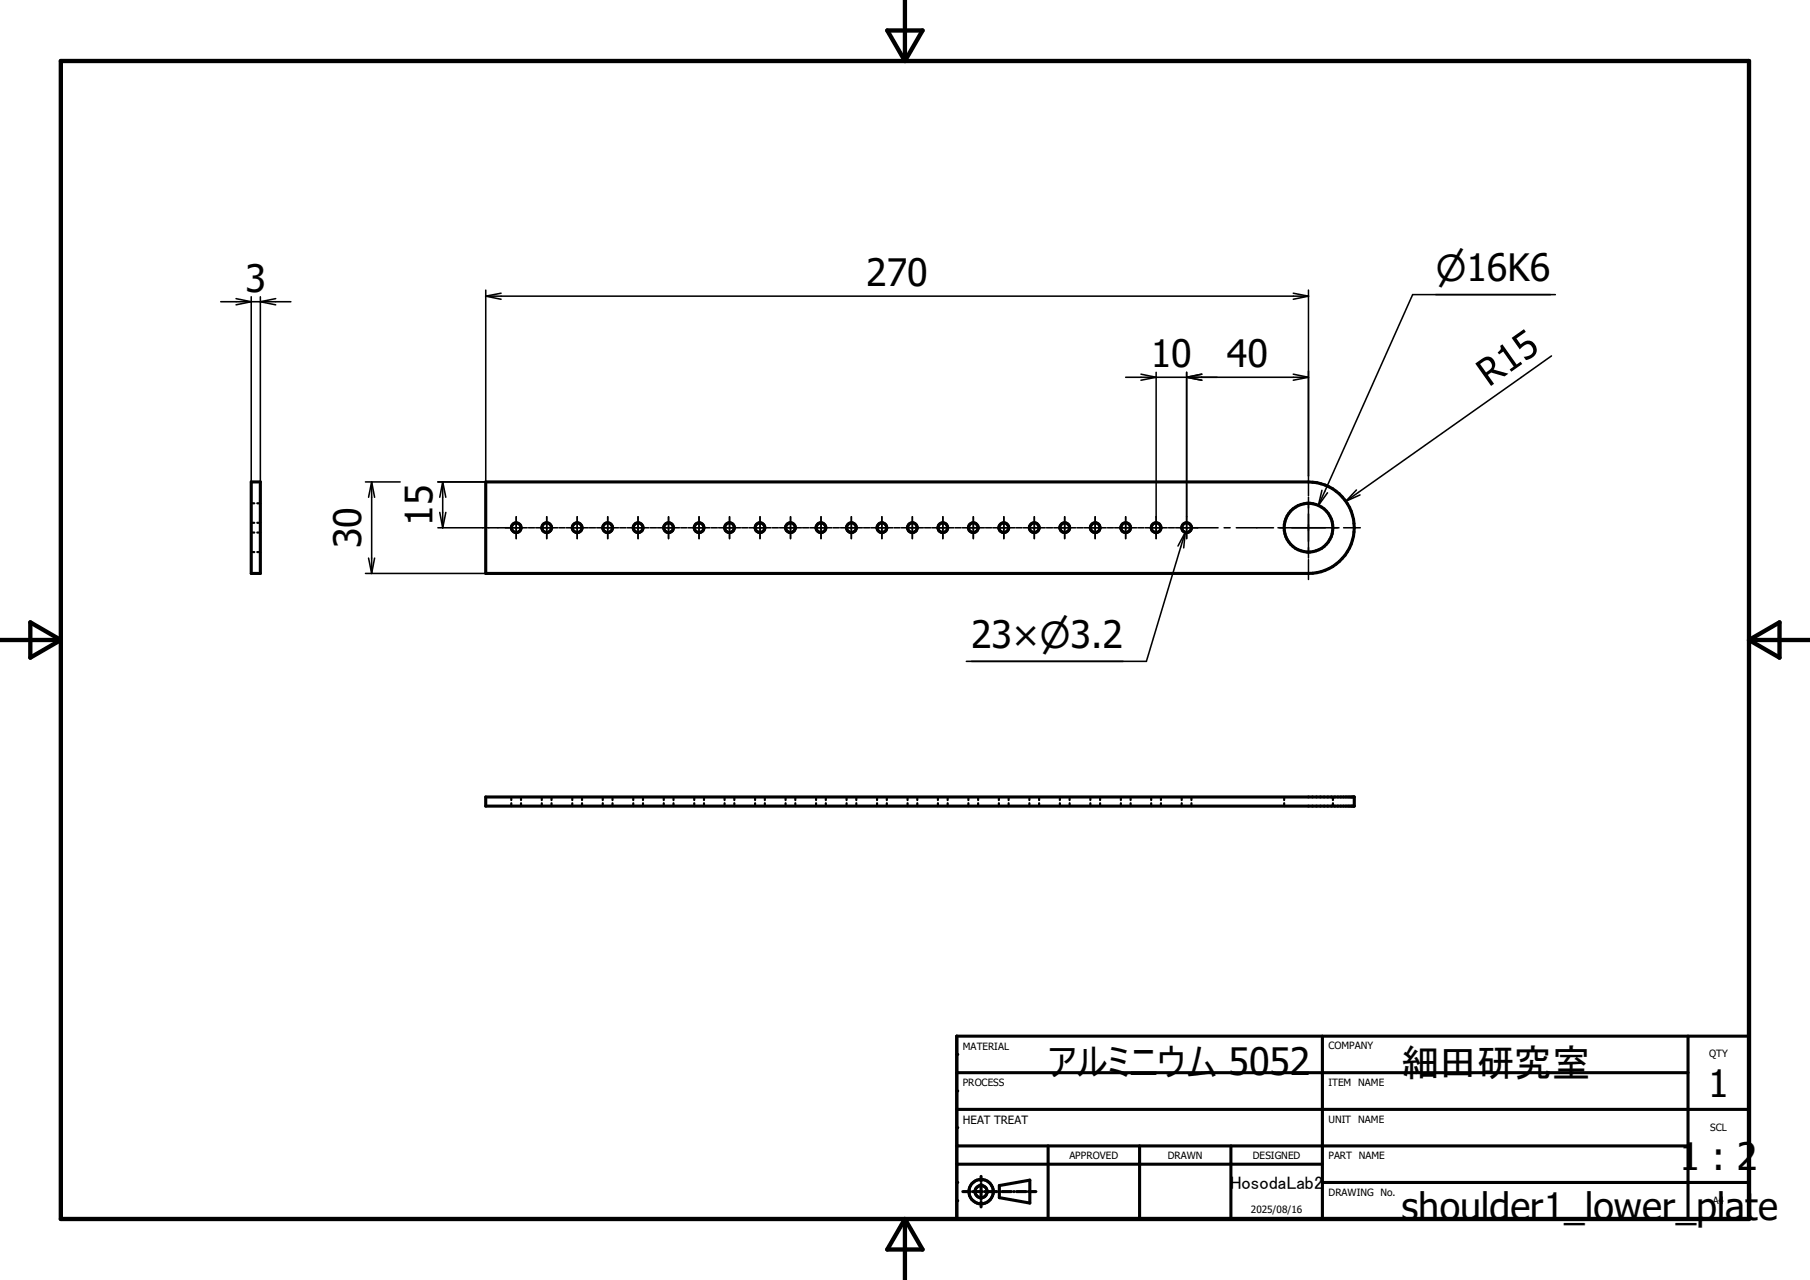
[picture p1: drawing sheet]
<svg xmlns="http://www.w3.org/2000/svg" width="297mm" height="210mm" viewBox="0 0 297 210" stroke-linecap="round" stroke-linejoin="round" font-family="sans-serif">
<g fill="none" stroke="#000" stroke-width=".51">
<path d="M41.2 79.1h1.5v15h-1.5zM79.7 79.1h135a7.5 7.5 0 0 1 7.5 7.5 7.5 7.5 0 0 1-7.5 7.5h-135zM79.7 130.8h142.5v1.5h-142.5zM157 176h120M157 170h130v30h-130zM217 170v30M277 170v30M157 191h60M157 188h120M157 182h130M158 195.5h.8M159.2 195.5h.1"/>
<path d="M159.6 195.5h1.6M161 193v.8M161 194.2v.1M161 194.7v1.6M161 196.7v.1M161 197.2v.8M161.5 195.5h.1M162 195.5h1.6M164 195.5h.1M164 194.5l5-.9v3.8l-5-.9zM164.4 195.5h1.6M166.3 195.5h.1"/>
<path d="M166.8 195.5h1.6M168.8 195.5h.1M169.2 195.5h.8M172 188v12M187 188v12M202 188v12M217 194h70"/>
<circle cx="84.7" cy="86.6" r=".79"/>
<circle cx="89.7" cy="86.6" r=".8"/>
<circle cx="94.7" cy="86.6" r=".8"/>
<circle cx="99.7" cy="86.6" r=".8"/>
<circle cx="104.7" cy="86.6" r=".8"/>
<circle cx="109.7" cy="86.6" r=".79"/>
<circle cx="114.7" cy="86.6" r=".8"/>
<circle cx="119.7" cy="86.6" r=".8"/>
<circle cx="124.7" cy="86.6" r=".8"/>
<circle cx="129.7" cy="86.6" r=".8"/>
<circle cx="134.7" cy="86.6" r=".8"/>
<circle cx="139.7" cy="86.6" r=".8"/>
<circle cx="144.7" cy="86.6" r=".79"/>
<circle cx="149.7" cy="86.6" r=".8"/>
<circle cx="154.7" cy="86.6" r=".8"/>
<circle cx="159.7" cy="86.6" r=".8"/>
<circle cx="164.7" cy="86.6" r=".8"/>
<circle cx="169.7" cy="86.6" r=".8"/>
<circle cx="174.7" cy="86.6" r=".8"/>
<circle cx="179.7" cy="86.6" r=".79"/>
<circle cx="184.7" cy="86.6" r=".8"/>
<circle cx="189.7" cy="86.6" r=".8"/>
<circle cx="194.7" cy="86.6" r=".8"/>
<circle cx="214.7" cy="86.6" r="4"/>
<circle cx="161" cy="195.5" r="1"/>
<circle cx="161" cy="195.5" r="2"/>
</g>
<g fill="none" stroke="#000" stroke-width=".36">
<path d="M41.2 85.8h.5M41.2 87.4h.5M41.2 82.6h.5M41.2 90.6h.5M42.2 85.8h.5M42.2 87.4h.5M42.2 82.6h.5M42.2 90.6h.5M83.9 130.8v.5M83.9 131.8v.5M85.5 130.8v.5M85.5 131.8v.5"/>
<path d="M88.9 130.8v.5M88.9 131.8v.5M90.5 130.8v.5M90.5 131.8v.5M93.9 130.8v.5M93.9 131.8v.5M95.5 130.8v.5M95.5 131.8v.5M98.9 130.8v.5M98.9 131.8v.5M100.5 130.8v.5M100.5 131.8v.5"/>
<path d="M103.9 130.8v.5M103.9 131.8v.5M105.5 130.8v.5M105.5 131.8v.5M108.9 130.8v.5M108.9 131.8v.5M110.5 130.8v.5M110.5 131.8v.5M113.9 130.8v.5M113.9 131.8v.5M115.5 130.8v.5M115.5 131.8v.5"/>
<path d="M118.9 130.8v.5M118.9 131.8v.5M120.5 130.8v.5M120.5 131.8v.5M123.9 130.8v.5M123.9 131.8v.5M125.5 130.8v.5M125.5 131.8v.5M128.9 130.8v.5M128.9 131.8v.5M130.5 130.8v.5M130.5 131.8v.5"/>
<path d="M133.9 130.8v.5M133.9 131.8v.5M135.5 130.8v.5M135.5 131.8v.5M138.9 130.8v.5M138.9 131.8v.5M140.5 130.8v.5M140.5 131.8v.5M143.9 130.8v.5M143.9 131.8v.5M145.5 130.8v.5M145.5 131.8v.5"/>
<path d="M148.9 130.8v.5M148.9 131.8v.5M150.5 130.8v.5M150.5 131.8v.5M153.9 130.8v.5M153.9 131.8v.5M155.5 130.8v.5M155.5 131.8v.5M158.9 130.8v.5M158.9 131.8v.5M160.5 130.8v.5M160.5 131.8v.5"/>
<path d="M163.9 130.8v.5M163.9 131.8v.5M165.5 130.8v.5M165.5 131.8v.5M168.9 130.8v.5M168.9 131.8v.5M170.5 130.8v.5M170.5 131.8v.5M173.9 130.8v.5M173.9 131.8v.5M175.5 130.8v.5M175.5 131.8v.5"/>
<path d="M178.9 130.8v.5M178.9 131.8v.5M180.5 130.8v.5M180.5 131.8v.5M183.9 130.8v.5M183.9 131.8v.5M185.5 130.8v.5M185.5 131.8v.5M188.9 130.8v.5M188.9 131.8v.5M190.5 130.8v.5M190.5 131.8v.5"/>
<path d="M193.9 130.8v.5M193.9 131.8v.5M195.5 130.8v.5M195.5 131.8v.5M210.7 130.8v.5M210.7 131.8v.5M218.7 130.8v.5M218.7 131.8v.5"/>
</g>
<path d="M10 10h277v190h-277zM145.6 5h5.8l-2.9 5zM148.5 0v10M0 105h10M5 102.1l5 2.9-5 2.9zM287 105h10M287 105l5-2.9v5.8zM148.5 200v10M148.5 200l2.9 5h-5.8z" fill="none" stroke="#000" stroke-width=".71"/>
<g fill="#000">
<circle cx="157" cy="179" r=".25"/>
<circle cx="157" cy="173" r=".25"/>
<circle cx="157" cy="176" r=".25"/>
<circle cx="157" cy="185" r=".25"/>
<circle cx="157" cy="191" r=".25"/>
<circle cx="157" cy="197" r=".25"/>
<circle cx="157" cy="188" r=".25"/>
<circle cx="157" cy="182" r=".25"/>
<circle cx="157" cy="194" r=".25"/>
</g>
<g fill="none" stroke="#000" stroke-width=".25">
<path d="M36.2 49.5h11.5M38.7 49l2.5 .5-2.5 .5M41.2 48.7v30.4M42.7 48.7v30.4M45.2 49l-2.5 .5 2.5 .5M79.7 48.6h135M79.7 48.6l2.5 .5M79.7 47.6v31.5h-7.8M82.2 48.1l-2.5 .5M212.2 48.1l2.5 .5M214.7 48.6l-2.5 .5M214.7 47.6v33.7"/>
<path d="M254.6 58.4l-33.8 23.8M255.2 48.3h-23.4l-15.5 34.6M60 79.1h5.7M61 79.1v15M61 79.1l.5 2.5M61 79.1l-.5 2.5M72.6 79.1v7.5M72.6 79.1l.6 2.5M72.6 79.1l-.4 2.5M184.7 61.9h30M187.2 61.4l2.5 .5-2.5 .5M189.7 61.1v27.3"/>
<path d="M194.7 61.1v27.3M197.2 61.4l-2.5 .5 2.5 .5M212.2 61.4l2.5 .5M214.7 61.9l-2.5 .5M60 94.1h19.7M60.5 91.6l.5 2.5M61.5 91.6l-.5 2.5M71.9 86.6h14.6M72.2 84.1l.4 2.5M73.2 84.1l-.6 2.5M84.7 84.8v3.6M86.7 86.6h1"/>
<path d="M87.9 86.6h3.6M89.7 84.8v3.6M91.7 86.6h1M92.9 86.6h3.6M94.7 84.8v3.6M96.7 86.6h1M97.9 86.6h3.6M99.7 84.8v3.6M101.7 86.6h1M102.9 86.6h3.6M104.7 84.8v3.6M106.7 86.6h1"/>
<path d="M107.9 86.6h3.6M109.7 84.8v3.6M111.7 86.6h1M112.9 86.6h3.6M114.7 84.8v3.6M116.7 86.6h1M117.9 86.6h3.6M119.7 84.8v3.6M121.7 86.6h1M122.9 86.6h3.6M124.7 84.8v3.6M126.7 86.6h1"/>
<path d="M127.9 86.6h3.6M129.7 84.8v3.6M131.7 86.6h1M132.9 86.6h3.6M134.7 84.8v3.6M136.7 86.6h1M137.9 86.6h3.6M139.7 84.8v3.6M141.7 86.6h1M142.9 86.6h3.6M144.7 84.8v3.6M146.7 86.6h1"/>
<path d="M147.9 86.6h3.6M149.7 84.8v3.6M151.7 86.6h1M152.9 86.6h3.6M154.7 84.8v3.6M156.7 86.6h1M157.9 86.6h3.6M159.7 84.8v3.6M161.7 86.6h1M162.9 86.6h3.6M164.7 84.8v3.6M166.7 86.6h1"/>
<path d="M167.9 86.6h3.6M169.7 84.8v3.6M171.7 86.6h1M172.9 86.6h3.6M174.7 84.8v3.6M176.7 86.6h1M177.9 86.6h3.6M179.7 84.8v3.6M181.7 86.6h1M182.9 86.6h3.6M184.7 84.8v3.6M186.7 86.6h1"/>
<path d="M187.9 86.6h3.6M191.7 86.6h1M192.9 86.6h7M194.5 87.4l-6.4 21.1h-29.5M194.5 87.4l-.3 2.5M194.5 87.4l-1.2 2.2M200.9 86.6h1M202.9 86.6h6.1M209.7 86.6h10M214.7 81.6v10M214.7 91.8v3.3M216.9 80.4l-.6 2.5"/>
<path d="M217.8 80.9l-1.5 2M220.5 86.6h2.7M222.6 80.4l-1.8 1.8M223.2 81.2l-2.4 1"/>
</g>
<g font-size="6.2">
<text x="40.3" y="47.8">3</text>
<text x="142.2" y="46.9">270</text>
<text x="188.8" y="60.2">10</text>
<text x="201.3" y="60.2">40</text>
<text x="244.3" y="63.6" transform="rotate(-35 244.3 63.6)">R15</text>
<text x="59.3" y="90" transform="rotate(-90 59.3 90)">30</text>
<text x="71" y="86.2" transform="rotate(-90 71 86.2)">15</text>
<text x="159.4" y="106.3">23×n3.2</text>
<text x="172" y="176.3">アルミニウム 5052</text>
<text x="230" y="176.6">細田研究室</text>
<text x="280.3" y="180">1</text>
<text x="275.6" y="192">1 : 2</text>
<text x="230" y="200.2">shoulder1_lower_plate</text>
</g>
<text font-size="5.9" x="235.6" y="46.1">n16K6</text>
<text font-size="3" x="201.8" y="195">HosodaLab2</text>
<text font-size="1.9" x="158" y="184.4">HEAT TREAT</text>
<g font-size="1.6">
<text x="158" y="172.2">MATERIAL</text>
<text x="218" y="172.1">COMPANY</text>
<text x="280.5" y="173.5">QTY</text>
<text x="158" y="178.2">PROCESS</text>
<text x="218" y="178.2">ITEM</text>
<text x="222.9" y="178.2">NAME</text>
<text x="218" y="184.2">UNIT NAME</text>
<text x="280.6" y="185.6">SCL</text>
<text x="175.5" y="190.1">APPROVED</text>
<text x="191.6" y="190.1">DRAWN</text>
<text x="205.6" y="190.1">DESIGNED</text>
<text x="218" y="190.2">PART NAME</text>
<text x="218" y="196.2">DRAWING No.</text>
<text x="281.1" y="197.6">A4</text>
<text x="205.2" y="199">2025/08/16</text>
</g>
</svg>
